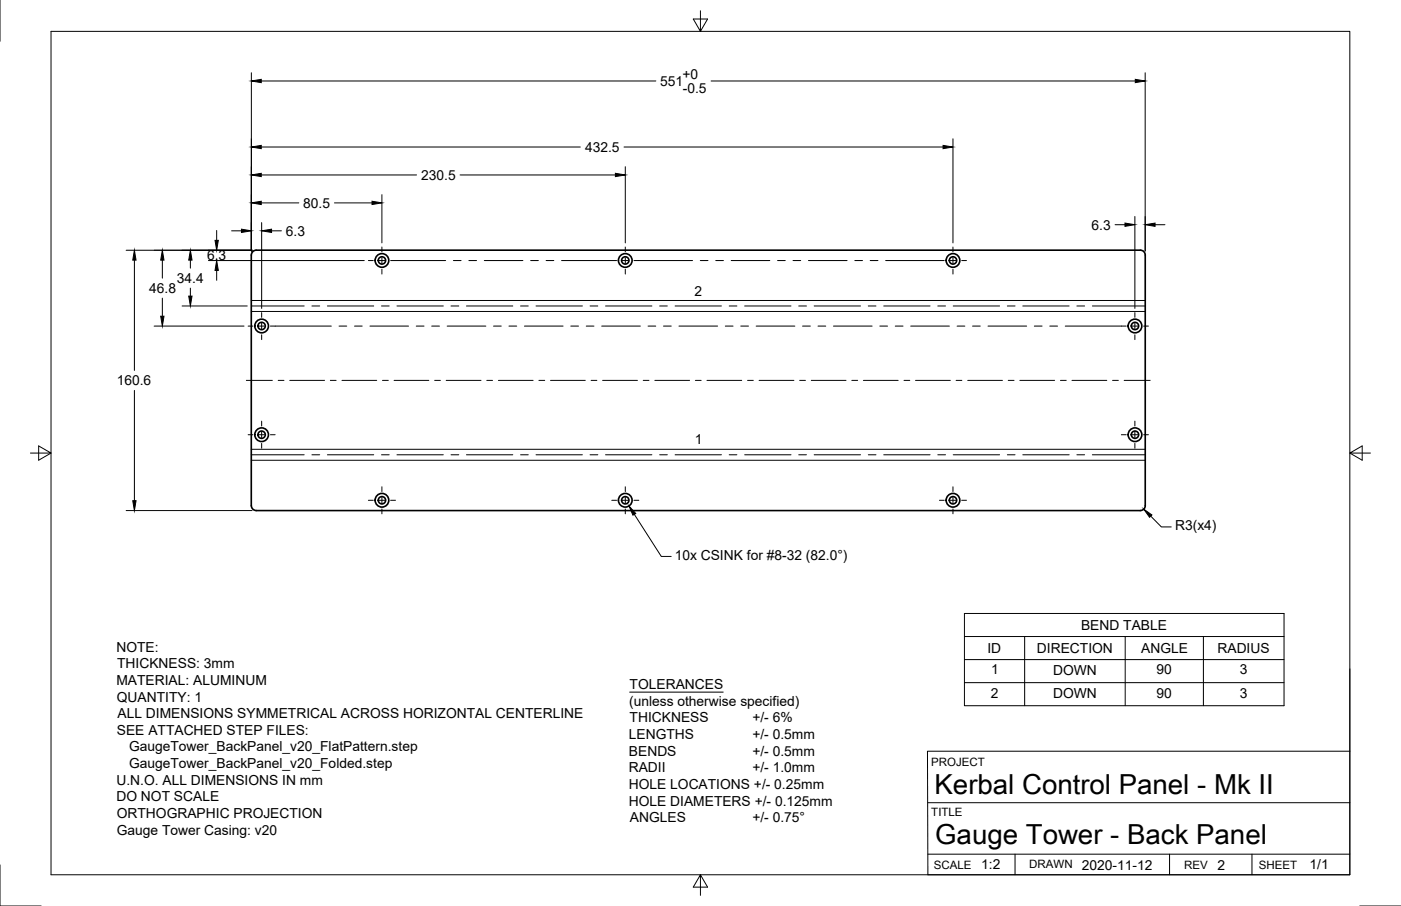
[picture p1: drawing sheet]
<svg xmlns="http://www.w3.org/2000/svg" width="432mm" height="279mm" viewBox="0 0 432 279" stroke-linecap="round" stroke-linejoin="round" font-family="sans-serif">
<!-- layer: Visible -->
<g fill="none" stroke="#000" stroke-width=".51">
<path d="M351.5 77.2h-272.5a1.49 1.49 0 0 0-1.5 1.4l-.1 77.4a1.54 1.54 0 0 0 1.6 1.4M351.5 77.2a1.49 1.49 0 0 1 1.5 1.4v77.4a1.49 1.49 0 0 1-1.5 1.4M79 157.5h272.5"/>
<circle cx="117.7" cy="80.3" r="1.13"/>
<circle cx="117.7" cy="80.3" r="2.11"/>
<circle cx="192.7" cy="80.3" r="1.13"/>
<circle cx="192.7" cy="80.3" r="2.11"/>
<circle cx="293.7" cy="80.3" r="1.13"/>
<circle cx="293.7" cy="80.3" r="2.11"/>
<circle cx="80.6" cy="100.5" r="1.13"/>
<circle cx="80.6" cy="100.5" r="2.11"/>
<circle cx="349.8" cy="100.5" r="1.13"/>
<circle cx="349.8" cy="100.5" r="2.11"/>
<circle cx="80.6" cy="134.1" r="1.13"/>
<circle cx="80.6" cy="134.1" r="2.11"/>
<circle cx="349.8" cy="134.1" r="1.13"/>
<circle cx="349.8" cy="134.1" r="2.11"/>
<circle cx="117.7" cy="154.3" r="1.13"/>
<circle cx="117.7" cy="154.3" r="2.11"/>
<circle cx="192.7" cy="154.3" r="1.13"/>
<circle cx="192.7" cy="154.3" r="2.11"/>
<circle cx="293.7" cy="154.3" r="1.13"/>
<circle cx="293.7" cy="154.3" r="2.11"/>
</g>
<!-- layer: Center Lines -->
<g fill="none" stroke="#000" stroke-width=".31">
<path d="M117.7 76.2v1.5M117.7 79.5v1.7M192.7 76.2v1.5M192.7 79.5v1.7M293.7 76.2v1.5M293.7 79.5v1.7M77.4 94.4h16.3M80.6 96.4v1.5M80.6 99.7v1.8M96.1 94.4h2.4M100.9 94.4h14.3M113.5 80.3h1.5"/>
<path d="M116.8 80.3h1.8M117.6 94.4h2.4M117.7 83v1.5M120.4 80.3h1.5M122.3 94.4h14.3M139 94.4h2.4M143.8 94.4h14.3M160.4 94.4h2.4M165.2 94.4h14.3M181.9 94.4h2.4M186.6 94.4h14.3M188.6 80.3h1.4"/>
<path d="M191.8 80.3h1.8M192.7 83v1.5M195.4 80.3h1.5M203.3 94.4h2.4M208.1 94.4h14.3M224.7 94.4h2.4M229.5 94.4h14.3M246.2 94.4h2.4M250.9 94.4h14.3M267.6 94.4h2.4M272.4 94.4h14.3M289 94.4h2.4"/>
<path d="M289.5 80.3h1.5M292.8 80.3h1.8M293.7 83v1.5M293.8 94.4h14.3M296.4 80.3h1.5M310.5 94.4h2.3M315.2 94.4h14.3M331.9 94.4h2.4M336.7 94.4h16.3M349.8 96.4v1.5M349.8 99.7v1.8M75.9 117.3h8"/>
<path d="M76.5 100.6h1.5M79.8 100.6h1.7M80.6 103.3v1.4M83.3 100.6h1.5M85.7 117.3h1.8M89.3 117.3h10.7M101.8 117.3h1.8M105.4 117.3h10.7M117.9 117.3h1.8M121.5 117.3h10.7M134 117.3h1.7M137.5 117.3h10.8"/>
<path d="M150 117.3h1.8M153.6 117.3h10.7M166.1 117.3h1.8M169.7 117.3h10.7M182.2 117.3h1.8M185.7 117.3h10.8M198.2 117.3h1.8M201.8 117.3h10.7M214.3 117.3h1.8M217.9 117.3h10.7M230.4 117.3h1.8M234 117.3h10.7"/>
<path d="M246.5 117.3h1.7M250 117.3h10.8M262.5 117.3h1.8M266.1 117.3h10.7M278.6 117.3h1.8M282.2 117.3h10.7M294.7 117.3h1.8M298.3 117.3h10.7M310.7 117.3h1.8M314.3 117.3h10.7M326.8 117.3h1.8M330.4 117.3h10.7"/>
<path d="M342.9 117.3h1.8M345.6 100.6h1.5M346.5 117.3h8M348.9 100.6h1.8M349.8 103.3v1.4M352.5 100.6h1.4M76.5 134.1h1.5M79.8 134.1h1.7M80.6 129.9v1.5M80.6 133.2v1.8M80.6 136.7v1.5M83.3 134.1h1.5"/>
<path d="M345.6 134.1h1.5M348.9 134.1h1.8M349.8 129.9v1.5M349.8 133.2v1.8M349.8 136.7v1.5M352.5 134.1h1.4M77.4 140.3h16.3M96.1 140.3h2.4M100.9 140.3h14.3M113.5 154.3h1.5M116.8 154.3h1.8M117.6 140.3h2.4"/>
<path d="M117.7 150.1v1.5M117.7 153.4v1.8M117.7 157v1.5M120.4 154.3h1.5M122.3 140.3h14.3M139 140.3h2.4M143.8 140.3h14.3M160.4 140.3h2.4M165.2 140.3h14.3M181.9 140.3h2.4M186.6 140.3h14.3M188.6 154.3h1.4"/>
<path d="M191.8 154.3h1.8M192.7 150.1v1.5M192.7 153.4v1.8M192.7 157v1.5M195.4 154.3h1.5M203.3 140.3h2.4M208.1 140.3h14.3M224.7 140.3h2.4M229.5 140.3h14.3M246.2 140.3h2.4M250.9 140.3h14.3M267.6 140.3h2.4"/>
<path d="M272.4 140.3h14.3M289 140.3h2.4M289.5 154.3h1.5M292.8 154.3h1.8M293.7 150.1v1.5M293.7 153.4v1.8M293.7 157v1.5M293.8 140.3h14.3M296.4 154.3h1.5M310.5 140.3h2.3M315.2 140.3h14.3M331.9 140.3h2.4"/>
<path d="M336.7 140.3h16.3"/>
</g>
<!-- layer: Visible Narrow -->
<path d="M77.4 92.7h275.6M77.4 96.1h275.6M77.4 138.6h275.6M77.4 141.9h275.6" fill="none" stroke="#000" stroke-width=".31"/>
<!-- layer: Titleblock -->
<path d="M416 206.3v63.5h-130l-.1-38.1h130.1M286 247.5h130M286 263.4h130M312.8 263.4v6.4M360.5 263.4v6.4M385.9 263.4v6.4" fill="none" stroke="#000" stroke-width=".31"/>
<!-- layer: Dimensions -->
<g fill="none" stroke="#000" stroke-width=".31">
<path d="M77.5 22.4v55M80.5 25h121.6M219.2 25h130.7M353 22.4v55M80.5 54h47.9M80.5 45.3h98.4M141.8 54h47.9M192.3 45.3h98.4M192.7 51.4v23.5M293.7 42.8v32.1M38.9 77.2h38.8M66.8 71.1v3"/>
<path d="M71.4 71.2h3M80.5 62.6h11.6M80.6 68.6v26.5M83.7 71.2h3M103.1 62.6h11.6M117.7 60v14.9M343.7 69.3h3M349.8 66.8v28.3M356 69.3h3.1M41.4 80.2v34M50 80.2v5.6M50 91.9v5.6"/>
<path d="M56.1 94.4h20.1M58.7 80.2v2.5M58.7 88.9v2.4M64.2 80.3h48.1M66.8 83.4v3M47.5 100.6h27.7M41.4 120.4v34M38.9 157.5h38.8M354.7 159.2l3.2 3.3h3.1"/>
</g>
<g fill="#000" stroke="#000" stroke-width=".31">
<path d="M77.5 25l3-.5v1zM349.9 24.5l3.1 .5-3.1 .5zM77.5 54l3-.6v1.1zM77.5 45.3l3-.5v1zM189.7 53.4l3 .6-3 .5zM290.7 44.8l3 .5-3 .5zM66.3 74.1h1l-.5 3.1zM74.4 70.7l3.1 .5-3.1 .5zM77.5 62.6l3-.5v1zM80.6 71.2l3.1-.5v1zM114.7 62.1l3 .5-3 .5zM346.7 68.8l3.1 .5-3.1 .5z"/>
<path d="M353 69.3l3-.5v1zM41.4 77.2l.5 3h-1zM50 77.2l.5 3h-1zM49.5 97.5h1l-.5 3.1zM58.7 77.2l.5 3h-1zM58.2 91.3h1l-.5 3.1zM66.8 80.3l.5 3.1h-1zM40.9 154.4h1l-.5 3.1zM352.5 157l2.5 1.8-.7 .7z"/>
</g>
<!-- layer: Border -->
<path d="M0 0v12.7M15.7 9.7h400.3v260.1h-400.3zM215.9 3.3v6.4l-2.2-3.8h4.4l-2.2 3.8M9.4 139.7h6.3l-3.8-2.2v4.4l3.8-2.2M416 139.7l3.8 2.2v-4.4l-3.8 2.2h6.4M0 266.7v12.7h12.7M215.9 269.8l2.2 3.8h-4.4l2.2-3.8v6.3M419.1 279.4h12.7" fill="none" stroke="#000" stroke-width=".31"/>
<!-- layer: Phantom Lines -->
<g fill="none" stroke="#000" stroke-width=".31">
<path d="M121.9 80.3h15.5M139.7 80.3h2.4M144.5 80.3h2.4M149.3 80.3h11.9M163.6 80.3h2.3M168.3 80.3h2.4M173.1 80.3h15.5M196.9 80.3h16.5M215.8 80.3h2.4M220.6 80.3h2.4M225.4 80.3h11.9M239.6 80.3h2.4"/>
<path d="M244.4 80.3h2.4M249.2 80.3h11.9M263.5 80.3h2.3M268.2 80.3h2.4M273 80.3h16.5M84.8 100.6h17.3M104.5 100.6h2.4M109.3 100.6h2.3M114 100.6h11.9M128.3 100.6h2.4M133.1 100.6h2.3M137.8 100.6h11.9"/>
<path d="M152.1 100.6h2.4M156.9 100.6h2.4M161.6 100.6h11.9M175.9 100.6h2.4M180.7 100.6h2.4M185.4 100.6h12M199.7 100.6h2.4M204.5 100.6h2.4M209.3 100.6h11.9M223.5 100.6h2.4M228.3 100.6h2.4M233.1 100.6h11.9"/>
<path d="M247.4 100.6h2.3M252.1 100.6h2.4M256.9 100.6h11.9M271.2 100.6h2.4M275.9 100.6h2.4M280.7 100.6h11.9M295 100.6h2.4M299.7 100.6h2.4M304.5 100.6h11.9M318.8 100.6h2.4M323.6 100.6h2.3M328.3 100.6h17.3"/>
</g>
<!-- layer: Annotations -->
<path d="M195.5 158.6l8.3 13h3.1M194.1 213.4h28.8" fill="none" stroke="#000" stroke-width=".31"/>
<!-- layer: BOM -->
<path d="M297.2 189.2h98.6v28.4h-98.6zM297.2 196.3h98.6M315.8 196.3v21.3M346.8 196.3v21.3M370.9 196.3v21.3M297.2 203.4h98.6M297.2 210.5h98.6" fill="none" stroke="#000" stroke-width=".31"/>
<!-- layer: Annotations -->
<path d="M193.9 156l2 2.3-.8 .6z" fill="#000" stroke="#000" stroke-width=".31"/>
<g font-size="8.5">
<text x="288" y="244.8">Kerbal Control Panel - Mk II</text>
<text x="288.2" y="260.2">Gauge Tower - Back Panel</text>
</g>
<g font-size="4.3">
<text x="203.5" y="26.5">551</text>
<text x="210.4" y="24.4">+0</text>
<text x="210.5" y="28.6">-0.5</text>
<text x="180.3" y="46.8">432.5</text>
<text x="129.8" y="55.5">230.5</text>
<text x="93.5" y="64.1">80.5</text>
<text x="336.4" y="70.8">6.3</text>
<text x="88.1" y="72.7">6.3</text>
<text x="63.8" y="80.3">6.3</text>
<text x="54.5" y="87.3">34.4</text>
<text x="46" y="90.4">46.8</text>
<text x="214.1" y="91.1">2</text>
<text x="36" y="118.8">160.6</text>
<text x="214.2" y="137">1</text>
<text x="362.2" y="163.6">R3(x4)</text>
<text x="207.9" y="172.7">10x CSINK for #8-32 (82.0°)</text>
<text x="333.2" y="194.3">BEND TABLE</text>
<text x="35.9" y="201">NOTE:</text>
<text x="304.3" y="201.4">ID</text>
<text x="319.6" y="201.4">DIRECTION</text>
<text x="351.7" y="201.4">ANGLE</text>
<text x="375.2" y="201.4">RADIUS</text>
<text x="36.1" y="206.1">THICKNESS: 3mm</text>
<text x="305.5" y="208">1</text>
<text x="324.6" y="208">DOWN</text>
<text x="356.5" y="208">90</text>
<text x="382.2" y="208">3</text>
<text x="35.9" y="211.2">MATERIAL: ALUMINUM</text>
<text x="194.1" y="212.5">TOLERANCES</text>
<text x="305.4" y="215.1">2</text>
<text x="324.6" y="215.2">DOWN</text>
<text x="356.5" y="215.1">90</text>
<text x="382.2" y="215.1">3</text>
<text x="36" y="216.3">QUANTITY: 1</text>
<text x="36.2" y="221.5">ALL DIMENSIONS SYMMETRICAL ACROSS HORIZONTAL CENTERLINE</text>
<text x="193.9" y="217.7">(unless otherwise specified)</text>
<text x="36" y="226.6">SEE ATTACHED STEP FILES:</text>
<text x="193.8" y="227.9">LENGTHS</text>
<text x="194.1" y="222.8">THICKNESS</text>
<text x="231.9" y="222.8">+/- 6%</text>
<text x="231.9" y="227.9">+/- 0.5mm</text>
<text x="39.8" y="231.7">GaugeTower_BackPanel_v20_FlatPattern.step</text>
<text x="193.8" y="233.1">BENDS</text>
<text x="231.9" y="233.1">+/- 0.5mm</text>
<text x="39.8" y="236.9">GaugeTower_BackPanel_v20_Folded.step</text>
<text x="193.8" y="238.2">RADII</text>
<text x="231.9" y="238.2">+/- 1.0mm</text>
<text x="35.9" y="242">U.N.O. ALL DIMENSIONS IN mm</text>
<text x="193.8" y="243.3">HOLE LOCATIONS +/- 0.25mm</text>
<text x="35.9" y="247.1">DO NOT SCALE</text>
<text x="193.8" y="248.5">HOLE DIAMETERS +/- 0.125mm</text>
<text x="36" y="257.4">Gauge Tower Casing: v20</text>
<text x="36" y="252.3">ORTHOGRAPHIC PROJECTION</text>
<text x="194.1" y="253.6">ANGLES</text>
<text x="231.9" y="253.6">+/- 0.75°</text>
<text x="302.4" y="267.9">1:2</text>
<text x="333.4" y="268.2">2020-11-12</text>
<text x="375.2" y="268.2">2</text>
<text x="403.6" y="268">1/1</text>
</g>
<g font-size="3.5">
<text x="287" y="236.2">PROJECT</text>
<text x="287" y="251.5">TITLE</text>
<text x="287.8" y="267.8">SCALE</text>
<text x="317.2" y="267.8">DRAWN</text>
<text x="365" y="267.9">REV</text>
<text x="388" y="267.9">SHEET</text>
</g>
</svg>
